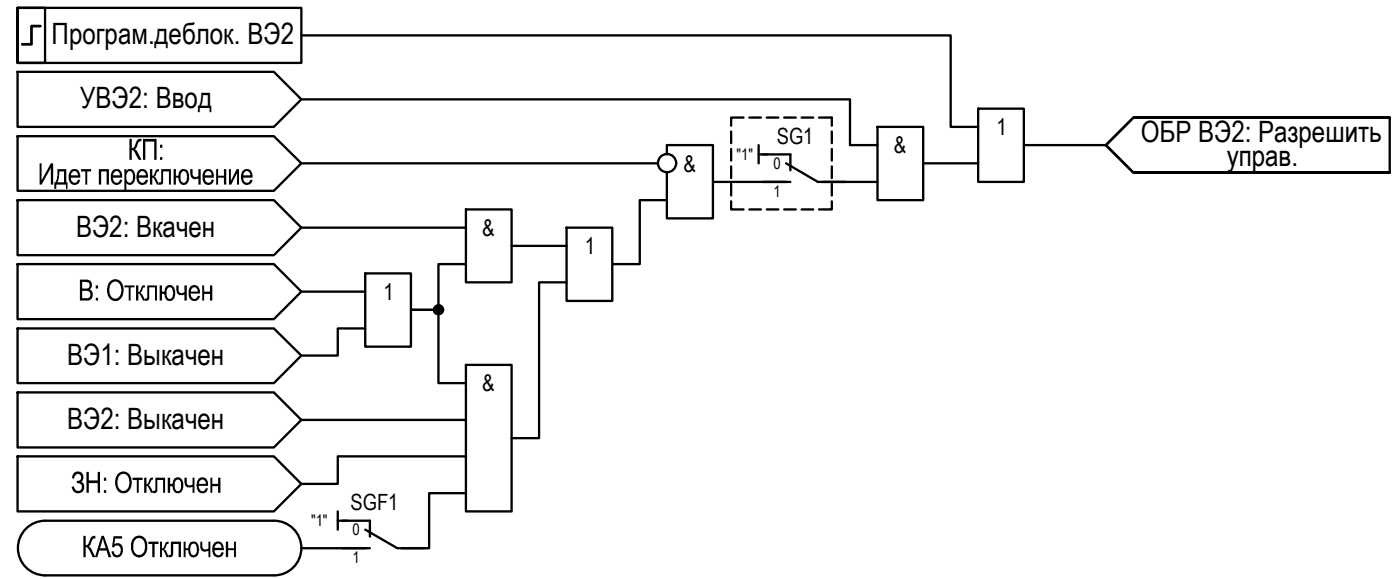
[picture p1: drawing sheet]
<svg xmlns="http://www.w3.org/2000/svg" width="153mm" height="63mm" viewBox="0 0 153 63" stroke-linecap="round" stroke-linejoin="round" font-family="sans-serif">
<!-- layer: 0 -->
<g fill="none" stroke="#000" stroke-width=".25">
<path d="M1.9 14.9h28l3 2.9-3 3h-28zM1.9 .9v6h3v-6h-3h31v6h-31zM1.9 7.8h28l3 3.1-3 3h-28zM32.9 3.9h71v10h3M32.9 10.9h60v4.9h3M32.9 17.8h39M72.9 16.9v-1.1h5v8h-5v-4.9M77.9 19.9h8.1M79.9 14.4v1.2M79.9 16.3v1.2M79.9 18.2v1.2M81.3 12.8h-1.4v.9"/>
<path d="M81.9 12.8h1.3M82.9 15.8v2M82.9 16.9h1M83.8 12.8h1.3M85.7 12.8h1.3M87.6 12.8h1.3M89.5 12.8h1.4v.9M89.9 19.9h6M90.9 14.4v1.2M90.9 16.3v1.2M90.9 18.2v1.2M95.9 13.9h5v8h-5z"/>
<path d="M100.9 17.8h6M106.9 11.9h5v8h-5zM111.9 15.8h9M151.9 12.8h-28l-3 3 3 3.1h28v-6.1h-28l-3 3 3 3.1h28M1.9 35.9h28l3 2.9-3 3h-28zM1.9 21.9h28l3 3-3 3h-28zM1.9 28.8h28l3 3-3 3.1h-28zM32.9 24.9h18M32.9 31.8h7M39.9 29.9h5v8h-5zM39.9 35.9h-3v2.9h-4M50.9 39.8h5v16.1h-5z"/>
<path d="M50.9 22.9h5v7.9h-5zM50.9 28.8h-3v5h-3h3v8h3M55.9 26.9h6M61.9 24.9h5v8h-5zM61.9 30.8h-3v17.1h-3M72.9 21.9h-3v6.9h-3M79.9 22v.9h1.4M79.9 20.1v1.2M81.9 22.9h1.3M83.8 22.9h1.3M85.7 22.9h1.3M87.6 22.9h1.3"/>
<path d="M90.9 22v.9h-1.4M90.9 20.1v1.2M1.9 49.8h28l3 3-3 3.1h-28zM1.9 42.9h28l3 3-3 3h-28zM4.9 56.9h25M4.9 56.9a2.98 2.98 0 0 0-2.9 3 2.98 2.98 0 0 0 2.9 2.9M30 56.9a2.98 2.98 0 0 1 2.9 3 2.98 2.98 0 0 1-2.9 2.9M32.9 59.9h7M32.9 45.9h18M36.9 55.9v1.9M36.9 56.9h1M50.9 49.8h-14v3h-4"/>
<path d="M50.9 53.9h-4v6h-3M4.9 62.8h25"/>
<circle cx="72.9" cy="17.8" r=".99"/>
<circle cx="48" cy="33.8" r=".49"/>
</g>
<path d="M83.4 16.9h3v1.7M83.4 19.9h3M86 17.8l3.4 2.1h3M37.4 56.9h3v1.7M37.4 59.9h3M39.9 57.8l3.5 2.1h3" fill="none" stroke="#000" stroke-width=".25"/>
<!-- layer: TEXT -->
<g fill="#000">
<path d="M4.3 17.8h.2v1.9l1.1-1.9h.2v2.4h-.2v-1.9l-1.1 1.9h-.2zM8.9 18.5h1.1v.2h-.5v1.5h-.2v-1.5h-.4zM10.8 18.5h1.1v1.7h-.2v-1.5h-.6v1.5h-.3zM16.4 18.5h.3v.7h.1l.1-.3a.51 .51 0 0 1 .5-.4v.2l-.2 .1-.2 .4-.1 .1 .2 .2 .3 .7h-.2l-.5-.8v.8h-.3zM17.6 18.5h1.1v1.7h-.2v-1.5h-.7v.9a.4 .4 0 0 1-.3 .6h-.1v-.3h.2zM20.8 18.5h.3v.3a.39 .39 0 0 0 .1 .5 .39 .39 0 0 0 .5-.1v-.7h.2v1.7h-.2l-.1-.7a.56 .56 0 0 1-.6 0 .56 .56 0 0 1-.2-.6zM23.6 18.5h.2v.7h.7v-.7h.2v1.7h-.2v-.8h-.7v.8h-.2zM25 18.5h.2v1.2l.7-1.2h.2v1.7h-.2v-1.3l-.6 1.3h-.3zM19.3 31.2h.2v.3a.41 .41 0 0 0 .2 .4 .41 .41 0 0 0 .5 0v-.7h.2v1.6h-.2v-.7l-.2 .1a.53 .53 0 0 1-.5-.1 .53 .53 0 0 1-.2-.5zM22.1 31.2h.2v.6h.7v-.6h.2v1.6h-.2v-.7h-.7v.7h-.2zM20.2 52.2h.2v.3a.41 .41 0 0 0 .2 .4 .41 .41 0 0 0 .5 0v-.7h.2v1.6h-.2v-.7l-.2 .1a.56 .56 0 0 1-.7-.6zM21.9 59.2h.2v.3a.41 .41 0 0 0 .2 .4 .41 .41 0 0 0 .4 .1l.1-.1v-.7h.2v1.6h-.2v-.6h-.2a.52 .52 0 0 1-.5-.1 .52 .52 0 0 1-.2-.5z"/>
<path d="M23 52.2h.2v.6h.6v-.6h.3v1.6h-.3v-.7h-.6v.7h-.2zM24.7 59.2h.2v.7h.7v-.7h.2v1.6h-.2v-.7h-.7v.7h-.2z"/>
<path d="M6.3 18.5h1v1.4h.1v.7h-.2v-.4h-1v.4h-.3v-.7h.2l.2-.7zM6.5 18.7l-.1 .7-.1 .5h.7v-1.2z"/>
<path d="M7.6 18.7a.64 .64 0 0 1 .8-.2 .64 .64 0 0 1 .4 .7v.2h-1a.4 .4 0 0 0 .2 .5 .4 .4 0 0 0 .5-.2v-.1l.3 .1a.65 .65 0 0 1-.8 .5 .65 .65 0 0 1-.5-.8zM8 18.7l-.2 .2v.2h.7a.38 .38 0 0 0-.1-.3 .38 .38 0 0 0-.4-.1z"/>
<path d="M12.2 18.7a.63 .63 0 0 1 .8-.1 .63 .63 0 0 1 .3 .7v.1h-1a.51 .51 0 0 0 .5 .6l.2-.1 .1-.3 .2 .1-.1 .3a.63 .63 0 0 1-.8 .1 .63 .63 0 0 1-.3-.7v-.4zM12.5 18.8l-.1 .2v.1h.7a.41 .41 0 0 0-.5-.4z"/>
<path d="M15 18.7h.1a.58 .58 0 0 1 .6-.2 .58 .58 0 0 1 .4 .6l.1 .3h-1a.4 .4 0 0 0 .2 .5 .4 .4 0 0 0 .5-.2h.3a.62 .62 0 0 1-.7 .5 .62 .62 0 0 1-.5-.6l-.1-.5zM15.4 18.7l-.2 .4h.7a.38 .38 0 0 0-.1-.3 .38 .38 0 0 0-.4-.1z"/>
<path d="M19 18.5h.2v.7h.3l.1-.5 .1-.1a.59 .59 0 0 1 .7 0 .59 .59 0 0 1 .3 .6v.4a.57 .57 0 0 1-.6 .6 .57 .57 0 0 1-.6-.6v-.2h-.3v.8h-.2zM19.9 18.7v.1a.94 .94 0 0 0 .1 1.2 .51 .51 0 0 0 .5-.6l-.1-.2a.38 .38 0 0 0-.1-.4 .38 .38 0 0 0-.4-.1z"/>
<path d="M22.3 18.7a.62 .62 0 0 1 .8-.1 .62 .62 0 0 1 .3 .7v.1h-1a.42 .42 0 0 0 .2 .5 .42 .42 0 0 0 .4-.1l.1-.2 .3 .1a.64 .64 0 0 1-.8 .4 .64 .64 0 0 1-.4-.8v-.3zM22.6 18.7l-.2 .4h.7a.4 .4 0 0 0-.5-.4z"/>
<path d="M26.5 18.7a.58 .58 0 0 1 .7-.2 .58 .58 0 0 1 .4 .6v.3h-1a.43 .43 0 0 0 .2 .4 .43 .43 0 0 0 .4 .1l.2-.3 .2 .1a.62 .62 0 0 1-.6 .5 .62 .62 0 0 1-.6-.6l-.1-.5zM26.8 18.7l-.2 .4h.8a.38 .38 0 0 0-.2-.3 .38 .38 0 0 0-.4-.1z"/>
<path d="M13.6 18.5h.2v.2a.5 .5 0 0 1 .6-.2 .5 .5 0 0 1 .3 .6v.5a.53 .53 0 0 1-.2 .5 .53 .53 0 0 1-.6-.1l-.1 .8h-.2zM14.1 18.7l-.2 .2-.1 .5a.38 .38 0 0 0 .1 .4 .38 .38 0 0 0 .5 .1l.1-.2v-.3a.49 .49 0 0 0-.4-.7z"/>
<path d="M17.5 31.2h.2v.6h.3v-.1a.55 .55 0 0 1 .6-.6 .55 .55 0 0 1 .5 .6v.7a.55 .55 0 0 1-.6 .5 .55 .55 0 0 1-.5-.7v-.1h-.3v.7h-.2zM18.4 31.4a.9 .9 0 0 0 .1 1.3 .52 .52 0 0 0 .4-.6v-.2a.4 .4 0 0 0-.5-.5z"/>
<path d="M20.8 31.4a.63 .63 0 0 1 .7-.2 .63 .63 0 0 1 .4 .7v.2h-1.1a.42 .42 0 0 0 .2 .5 .42 .42 0 0 0 .5-.1l.1-.2h.3a.63 .63 0 0 1-.8 .6 .63 .63 0 0 1-.5-.8v-.4zM21.1 31.4l-.2 .2-.1 .2h.8a.4 .4 0 0 0-.5-.4z"/>
<path d="M18.3 52.2h.3v.6h.3v-.2a.55 .55 0 0 1 .6-.5 .55 .55 0 0 1 .5 .6v.7a.55 .55 0 0 1-.6 .5 .55 .55 0 0 1-.5-.7v-.1h-.3v.7h-.3zM19.3 52.4a.99 .99 0 0 0 0 1.2 .43 .43 0 0 0 .5-.6 .44 .44 0 0 0-.4-.6z"/>
<path d="M20.1 59.2h.2v.7h.3v-.4a.58 .58 0 0 1 .7-.3 .58 .58 0 0 1 .4 .7v.3a.58 .58 0 0 1-.5 .6 .58 .58 0 0 1-.6-.5v-.2h-.3v.7h-.2zM21 59.4l-.2 .2v.4a.42 .42 0 0 0 .5 .6l.2-.3v-.5a.36 .36 0 0 0-.1-.3 .36 .36 0 0 0-.4-.1z"/>
<path d="M21.7 52.3a.62 .62 0 0 1 .7-.1 .62 .62 0 0 1 .3 .7v.2h-1a.47 .47 0 0 0 .6 .5l.2-.3 .2 .1v.1a.62 .62 0 0 1-.7 .3 .62 .62 0 0 1-.5-.7v-.5zM22 52.4l-.2 .1-.1 .3h.8a.4 .4 0 0 0-.5-.4z"/>
<path d="M23.4 59.3l.2-.1a.6 .6 0 0 1 .6 .1 .6 .6 0 0 1 .2 .5l.1 .3h-1a.39 .39 0 0 0 .2 .5 .39 .39 0 0 0 .5-.2v-.1h.2v.2a.65 .65 0 0 1-.8 .3 .65 .65 0 0 1-.4-.8l.1-.4zM23.7 59.4l-.2 .2v.2h.7a.44 .44 0 0 0-.5-.4z"/>
</g>
<!-- layer: 0 -->
<path d="M4.4 2.9h-1v1.9h-1" fill="none" stroke="#000" stroke-width=".3"/>
<g fill="#000" stroke="#000" stroke-width=".11">
<path d="M47.6 34.2h.7zM47.8 34.3h.3zM47.9 33.4h.1z"/>
<path d="M47.8 34.3h.2zM47.9 34.3h.1z"/>
<path d="M47.9 33.4h.2zM47.8 33.4h.3z"/>
<path d="M47.8 33.4h.3zM47.8 33.4h.3z"/>
<path d="M47.8 33.4h.3zM47.8 33.4h.3z"/>
<path d="M47.8 34.3h.3zM47.8 34.3h.3z"/>
<path d="M47.7 33.4h.5zM47.7 33.4h.5z"/>
<path d="M47.7 34.3h.4zM47.7 34.3h.4z"/>
<path d="M47.7 33.4l.5 .1zM47.7 33.4l.5 .1z"/>
<path d="M47.7 34.3h.5zM47.7 34.3h.4z"/>
<path d="M47.6 33.5h.7zM47.6 33.5h.7z"/>
<path d="M47.6 34.3h.6zM47.6 34.3h.6z"/>
<path d="M47.6 33.5h.7zM47.6 33.5h.7z"/>
<path d="M47.6 33.5h.7zM47.6 33.5h.7z"/>
<path d="M47.6 34.2h.7zM47.6 34.2l.6 .1z"/>
<path d="M47.6 33.5l.8 .1zM47.6 33.5l.8 .1z"/>
<path d="M47.6 34.2h.7zM47.6 34.2h.7zM47.6 34.2h.7z"/>
<path d="M47.5 33.6h.9zM47.5 33.6h.9z"/>
<path d="M47.5 33.6l.9 .1zM47.5 33.6l.9 .1z"/>
<path d="M47.5 34.1h.9zM47.5 34.1h.9z"/>
<path d="M47.5 34.1h.9zM47.5 34.1l.8 .1z"/>
<path d="M47.5 33.7h.9zM47.5 33.7h.9z"/>
<path d="M47.5 33.7l.9 .1zM47.5 33.7l.9 .1z"/>
<path d="M47.5 34h.9zM47.5 34h.9z"/>
<path d="M47.5 34h.9zM47.5 34l.9 .1z"/>
<path d="M47.4 33.8h1zM47.4 33.8h1z"/>
<path d="M47.4 33.8h1zM47.4 33.8h1z"/>
<path d="M47.4 33.8l1 .1zM47.4 33.8l1 .1z"/>
<path d="M47.4 33.9l1 .1v-.1zM47.4 33.9l1 .1h-1z"/>
<path d="M47.4 34h1zM47.4 34h1z"/>
</g>
<g font-size="3.2">
<text x="5.6" y="4.8">Програм.деблок. ВЭ2</text>
<text x="8.8" y="11.8">УВЭ2: Ввод</text>
<text x="13.9" y="17.5">КП :</text>
<text x="124.7" y="15.5">ОБР ВЭ2: Разрешить</text>
<text x="134.1" y="18.2">управ.</text>
<text x="8.3" y="25.8">ВЭ2: Вкачен</text>
<text x="8.5" y="32.8">В: Отключен</text>
<text x="7.3" y="39.8">ВЭ1: Выкачен</text>
<text x="7.3" y="46.8">ВЭ2: Выкачен</text>
<text x="7.7" y="53.8">ЗН : Отключен</text>
<text x="8.9" y="60.8">КА 5 Отключен</text>
</g>
<g font-size="2.5">
<text x="97.7" y="16.7">&amp;</text>
<text x="108.9" y="14.7">1</text>
<text x="74.7" y="18.8">&amp;</text>
<text x="52.7" y="25.8">&amp;</text>
<text x="63.9" y="27.7">1</text>
<text x="41.9" y="32.7">1</text>
<text x="52.7" y="42.7">&amp;</text>
</g>
<g font-size="2.4">
<text x="84.9" y="15.7">SG1</text>
<text x="38.3" y="55.7">SGF1</text>
</g>
<g font-size="1.7">
<text x="80.5" y="17.5">&quot;1&quot;</text>
<text x="84.6" y="18.5">0</text>
<text x="84.6" y="21.5">1</text>
<text x="34" y="57.5">&quot;1&quot;</text>
<text x="38.5" y="58.5">0</text>
<text x="38.5" y="61.5">1</text>
</g>
</svg>
